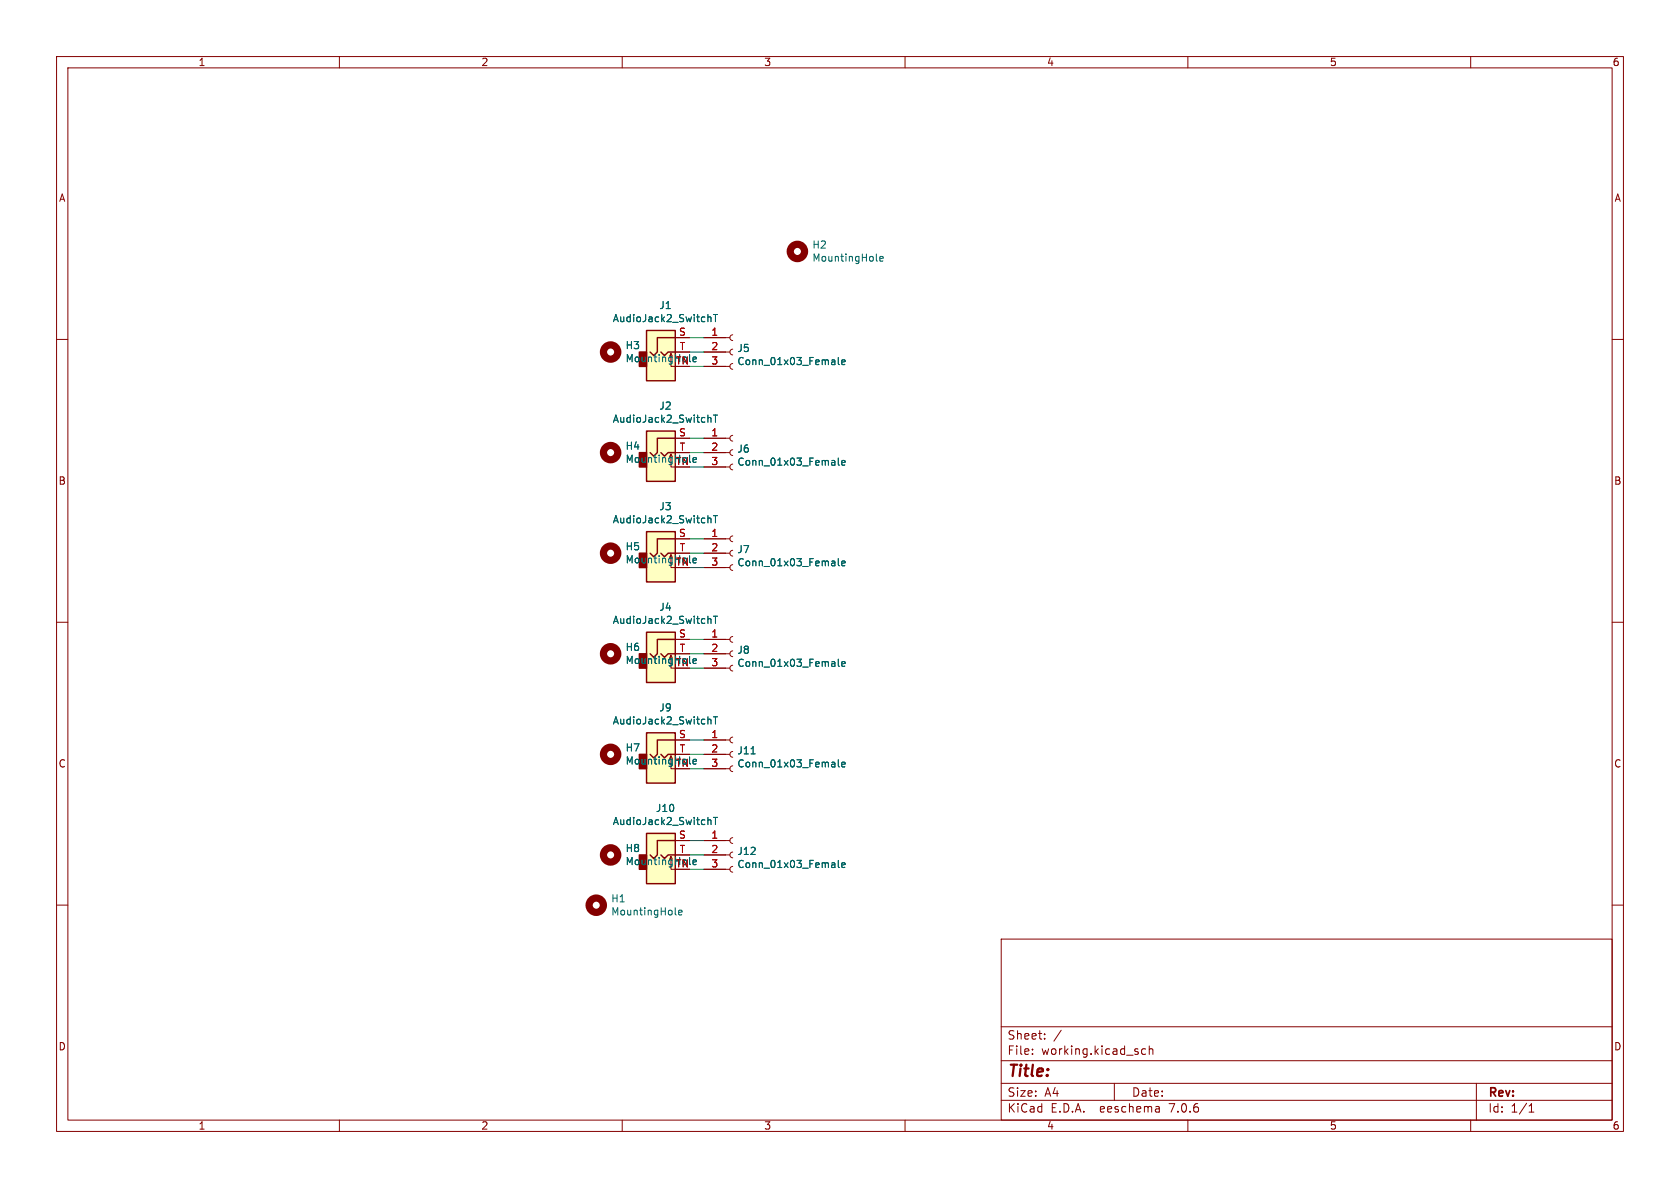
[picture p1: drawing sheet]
(kicad_sch (version 20230121) (generator eeschema)

 (paper "A4")

 (lib_symbols
  (symbol "Mechanical:MountingHole" (pin_names (offset 1.016)) (in_bom yes) (on_board yes)
   (property "Reference" "H" (at 0 5.08 0) (effects (font (size 1.27 1.27))))
   (property "Value" "MountingHole" (at 0 3.175 0) (effects (font (size 1.27 1.27))))
   (property "Footprint" "" (at 0 0 0) (effects (font (size 1.27 1.27)) hide))
   (property "Datasheet" "~" (at 0 0 0) (effects (font (size 1.27 1.27)) hide))
   (symbol "MountingHole_0_1"
    (circle (center 0 0) (radius 1.27) (stroke (width 1.27) (type default)) (fill (type none)))))
  (symbol "jack-gang-rescue:AudioJack2_SwitchT-Connector" (in_bom yes) (on_board yes)
   (property "Reference" "J" (at 0 8.89 0) (effects (font (size 1.27 1.27))))
   (property "Value" "Connector_AudioJack2_SwitchT" (at 0 6.35 0) (effects (font (size 1.27 1.27))))
   (property "Footprint" "" (at 0 0 0) (effects (font (size 1.27 1.27)) hide))
   (property "Datasheet" "" (at 0 0 0) (effects (font (size 1.27 1.27)) hide))
   (symbol "AudioJack2_SwitchT-Connector_0_1"
    (rectangle (start -2.54 0) (end -3.81 -2.54) (stroke (width 0.254) (type solid)) (fill (type outline)))
    (polyline (pts (xy 1.778 -0.254) (xy 2.032 -0.762)) (stroke (width 0) (type solid)) (fill (type none)))
    (polyline (pts (xy 0 0) (xy 0.635 -0.635) (xy 1.27 0) (xy 2.54 0)) (stroke (width 0.254) (type solid)) (fill (type none)))
    (polyline (pts (xy 2.54 -2.54) (xy 1.778 -2.54) (xy 1.778 -0.254) (xy 1.524 -0.762)) (stroke (width 0) (type solid)) (fill (type none)))
    (polyline (pts (xy 2.54 2.54) (xy -0.635 2.54) (xy -0.635 0) (xy -1.27 -0.635) (xy -1.905 0)) (stroke (width 0.254) (type solid)) (fill (type none)))
    (rectangle (start 2.54 3.81) (end -2.54 -5.08) (stroke (width 0.254) (type solid)) (fill (type background))))
   (symbol "AudioJack2_SwitchT-Connector_1_1"
    (pin passive line (at 5.08 2.54 180) (length 2.54) (name "~" (effects (font (size 1.27 1.27)))) (number "S" (effects (font (size 1.27 1.27)))))
    (pin passive line (at 5.08 0 180) (length 2.54) (name "~" (effects (font (size 1.27 1.27)))) (number "T" (effects (font (size 1.27 1.27)))))
    (pin passive line (at 5.08 -2.54 180) (length 2.54) (name "~" (effects (font (size 1.27 1.27)))) (number "TN" (effects (font (size 1.27 1.27)))))))
  (symbol "jack-gang-rescue:Conn_01x03_Female-Connector" (pin_names (offset 1.016) hide) (in_bom yes) (on_board yes)
   (property "Reference" "J" (at 0 5.08 0) (effects (font (size 1.27 1.27))))
   (property "Value" "Connector_Conn_01x03_Female" (at 0 -5.08 0) (effects (font (size 1.27 1.27))))
   (property "Footprint" "" (at 0 0 0) (effects (font (size 1.27 1.27)) hide))
   (property "Datasheet" "" (at 0 0 0) (effects (font (size 1.27 1.27)) hide))
   (symbol "Conn_01x03_Female-Connector_1_1"
    (arc (start 0 -2.032) (mid -0.5058 -2.54) (end 0 -3.048) (stroke (width 0.1524) (type solid)) (fill (type none)))
    (polyline (pts (xy -1.27 -2.54) (xy -0.508 -2.54)) (stroke (width 0.1524) (type solid)) (fill (type none)))
    (polyline (pts (xy -1.27 0) (xy -0.508 0)) (stroke (width 0.1524) (type solid)) (fill (type none)))
    (polyline (pts (xy -1.27 2.54) (xy -0.508 2.54)) (stroke (width 0.1524) (type solid)) (fill (type none)))
    (arc (start 0 0.508) (mid -0.5058 0) (end 0 -0.508) (stroke (width 0.1524) (type solid)) (fill (type none)))
    (arc (start 0 3.048) (mid -0.5058 2.54) (end 0 2.032) (stroke (width 0.1524) (type solid)) (fill (type none)))
    (pin passive line (at -5.08 2.54 0) (length 3.81) (name "Pin_1" (effects (font (size 1.27 1.27)))) (number "1" (effects (font (size 1.27 1.27)))))
    (pin passive line (at -5.08 0 0) (length 3.81) (name "Pin_2" (effects (font (size 1.27 1.27)))) (number "2" (effects (font (size 1.27 1.27)))))
    (pin passive line (at -5.08 -2.54 0) (length 3.81) (name "Pin_3" (effects (font (size 1.27 1.27)))) (number "3" (effects (font (size 1.27 1.27))))))))


 (wire (pts (xy 124.46 77.47) (xy 121.92 77.47)) (stroke (width 0) (type default)))
 (wire (pts (xy 121.92 64.77) (xy 124.46 64.77)) (stroke (width 0) (type default)))
 (wire (pts (xy 124.46 113.03) (xy 121.92 113.03)) (stroke (width 0) (type default)))
 (wire (pts (xy 121.92 115.57) (xy 124.46 115.57)) (stroke (width 0) (type default)))
 (wire (pts (xy 121.92 151.13) (xy 124.46 151.13)) (stroke (width 0) (type default)))
 (wire (pts (xy 121.92 135.89) (xy 124.46 135.89)) (stroke (width 0) (type default)))
 (wire (pts (xy 124.46 82.55) (xy 121.92 82.55)) (stroke (width 0) (type default)))
 (wire (pts (xy 124.46 133.35) (xy 121.92 133.35)) (stroke (width 0) (type default)))
 (wire (pts (xy 124.46 118.11) (xy 121.92 118.11)) (stroke (width 0) (type default)))
 (wire (pts (xy 124.46 153.67) (xy 121.92 153.67)) (stroke (width 0) (type default)))
 (wire (pts (xy 124.46 97.79) (xy 121.92 97.79)) (stroke (width 0) (type default)))
 (wire (pts (xy 121.92 95.25) (xy 124.46 95.25)) (stroke (width 0) (type default)))
 (wire (pts (xy 124.46 148.59) (xy 121.92 148.59)) (stroke (width 0) (type default)))
 (wire (pts (xy 121.92 100.33) (xy 124.46 100.33)) (stroke (width 0) (type default)))
 (wire (pts (xy 124.46 62.23) (xy 121.92 62.23)) (stroke (width 0) (type default)))
 (wire (pts (xy 121.92 80.01) (xy 124.46 80.01)) (stroke (width 0) (type default)))
 (wire (pts (xy 121.92 130.81) (xy 124.46 130.81)) (stroke (width 0) (type default)))
 (wire (pts (xy 121.92 59.69) (xy 124.46 59.69)) (stroke (width 0) (type default)))

 (symbol (lib_id "jack-gang-rescue:AudioJack2_SwitchT-Connector") (at 116.84 62.23 0) (unit 1) (in_bom yes) (on_board yes) (dnp no)
  (property "Reference" "J1" (at 117.6528 53.975 0) (effects (font (size 1.27 1.27))))
  (property "Value" "AudioJack2_SwitchT" (at 117.6528 56.2864 0) (effects (font (size 1.27 1.27))))
  (property "Footprint" "chillpizza:THONKICONN_mill_kicad" (at 116.84 62.23 0) (effects (font (size 1.27 1.27)) hide))
  (property "Datasheet" "~" (at 116.84 62.23 0) (effects (font (size 1.27 1.27)) hide)) (pin "S") (pin "T") (pin "TN"))

 (symbol (lib_id "jack-gang-rescue:AudioJack2_SwitchT-Connector") (at 116.84 80.01 0) (unit 1) (in_bom yes) (on_board yes) (dnp no)
  (property "Reference" "J2" (at 117.6528 71.755 0) (effects (font (size 1.27 1.27))))
  (property "Value" "AudioJack2_SwitchT" (at 117.6528 74.0664 0) (effects (font (size 1.27 1.27))))
  (property "Footprint" "chillpizza:THONKICONN_mill_kicad" (at 116.84 80.01 0) (effects (font (size 1.27 1.27)) hide))
  (property "Datasheet" "~" (at 116.84 80.01 0) (effects (font (size 1.27 1.27)) hide)) (pin "S") (pin "T") (pin "TN"))

 (symbol (lib_id "jack-gang-rescue:AudioJack2_SwitchT-Connector") (at 116.84 97.79 0) (unit 1) (in_bom yes) (on_board yes) (dnp no)
  (property "Reference" "J3" (at 117.6528 89.535 0) (effects (font (size 1.27 1.27))))
  (property "Value" "AudioJack2_SwitchT" (at 117.6528 91.8464 0) (effects (font (size 1.27 1.27))))
  (property "Footprint" "chillpizza:THONKICONN_mill_kicad" (at 116.84 97.79 0) (effects (font (size 1.27 1.27)) hide))
  (property "Datasheet" "~" (at 116.84 97.79 0) (effects (font (size 1.27 1.27)) hide)) (pin "S") (pin "T") (pin "TN"))

 (symbol (lib_id "jack-gang-rescue:AudioJack2_SwitchT-Connector") (at 116.84 115.57 0) (unit 1) (in_bom yes) (on_board yes) (dnp no)
  (property "Reference" "J4" (at 117.6528 107.315 0) (effects (font (size 1.27 1.27))))
  (property "Value" "AudioJack2_SwitchT" (at 117.6528 109.6264 0) (effects (font (size 1.27 1.27))))
  (property "Footprint" "chillpizza:THONKICONN_mill_kicad" (at 116.84 115.57 0) (effects (font (size 1.27 1.27)) hide))
  (property "Datasheet" "~" (at 116.84 115.57 0) (effects (font (size 1.27 1.27)) hide)) (pin "S") (pin "T") (pin "TN"))

 (symbol (lib_id "jack-gang-rescue:Conn_01x03_Female-Connector") (at 129.54 62.23 0) (unit 1) (in_bom yes) (on_board yes) (dnp no)
  (property "Reference" "J5" (at 130.2512 61.5696 0) (effects (font (size 1.27 1.27)) (justify left)))
  (property "Value" "Conn_01x03_Female" (at 130.2512 63.881 0) (effects (font (size 1.27 1.27)) (justify left)))
  (property "Footprint" "Connector_PinHeader_2.54mm:PinHeader_1x03_P2.54mm_Vertical" (at 129.54 62.23 0) (effects (font (size 1.27 1.27)) hide))
  (property "Datasheet" "~" (at 129.54 62.23 0) (effects (font (size 1.27 1.27)) hide)) (pin "1") (pin "2") (pin "3"))

 (symbol (lib_id "jack-gang-rescue:Conn_01x03_Female-Connector") (at 129.54 80.01 0) (unit 1) (in_bom yes) (on_board yes) (dnp no)
  (property "Reference" "J6" (at 130.2512 79.3496 0) (effects (font (size 1.27 1.27)) (justify left)))
  (property "Value" "Conn_01x03_Female" (at 130.2512 81.661 0) (effects (font (size 1.27 1.27)) (justify left)))
  (property "Footprint" "Connector_PinHeader_2.54mm:PinHeader_1x03_P2.54mm_Vertical" (at 129.54 80.01 0) (effects (font (size 1.27 1.27)) hide))
  (property "Datasheet" "~" (at 129.54 80.01 0) (effects (font (size 1.27 1.27)) hide)) (pin "1") (pin "2") (pin "3"))

 (symbol (lib_id "jack-gang-rescue:Conn_01x03_Female-Connector") (at 129.54 97.79 0) (unit 1) (in_bom yes) (on_board yes) (dnp no)
  (property "Reference" "J7" (at 130.2512 97.1296 0) (effects (font (size 1.27 1.27)) (justify left)))
  (property "Value" "Conn_01x03_Female" (at 130.2512 99.441 0) (effects (font (size 1.27 1.27)) (justify left)))
  (property "Footprint" "Connector_PinHeader_2.54mm:PinHeader_1x03_P2.54mm_Vertical" (at 129.54 97.79 0) (effects (font (size 1.27 1.27)) hide))
  (property "Datasheet" "~" (at 129.54 97.79 0) (effects (font (size 1.27 1.27)) hide)) (pin "1") (pin "2") (pin "3"))

 (symbol (lib_id "jack-gang-rescue:Conn_01x03_Female-Connector") (at 129.54 115.57 0) (unit 1) (in_bom yes) (on_board yes) (dnp no)
  (property "Reference" "J8" (at 130.2512 114.9096 0) (effects (font (size 1.27 1.27)) (justify left)))
  (property "Value" "Conn_01x03_Female" (at 130.2512 117.221 0) (effects (font (size 1.27 1.27)) (justify left)))
  (property "Footprint" "Connector_PinHeader_2.54mm:PinHeader_1x03_P2.54mm_Vertical" (at 129.54 115.57 0) (effects (font (size 1.27 1.27)) hide))
  (property "Datasheet" "~" (at 129.54 115.57 0) (effects (font (size 1.27 1.27)) hide)) (pin "1") (pin "2") (pin "3"))

 (symbol (lib_id "Mechanical:MountingHole") (at 140.97 44.45 0) (unit 1) (in_bom yes) (on_board yes) (dnp no)
  (property "Reference" "H2" (at 143.51 43.2816 0) (effects (font (size 1.27 1.27)) (justify left)))
  (property "Value" "MountingHole" (at 143.51 45.593 0) (effects (font (size 1.27 1.27)) (justify left)))
  (property "Footprint" "MountingHole:MountingHole_3.2mm_M3" (at 140.97 44.45 0) (effects (font (size 1.27 1.27)) hide))
  (property "Datasheet" "~" (at 140.97 44.45 0) (effects (font (size 1.27 1.27)) hide)))

 (symbol (lib_id "Mechanical:MountingHole") (at 105.41 160.02 0) (unit 1) (in_bom yes) (on_board yes) (dnp no)
  (property "Reference" "H1" (at 107.95 158.8516 0) (effects (font (size 1.27 1.27)) (justify left)))
  (property "Value" "MountingHole" (at 107.95 161.163 0) (effects (font (size 1.27 1.27)) (justify left)))
  (property "Footprint" "MountingHole:MountingHole_3.2mm_M3" (at 105.41 160.02 0) (effects (font (size 1.27 1.27)) hide))
  (property "Datasheet" "~" (at 105.41 160.02 0) (effects (font (size 1.27 1.27)) hide)))

 (symbol (lib_id "jack-gang-rescue:AudioJack2_SwitchT-Connector") (at 116.84 133.35 0) (unit 1) (in_bom yes) (on_board yes) (dnp no)
  (property "Reference" "J9" (at 117.6528 125.095 0) (effects (font (size 1.27 1.27))))
  (property "Value" "AudioJack2_SwitchT" (at 117.6528 127.4064 0) (effects (font (size 1.27 1.27))))
  (property "Footprint" "chillpizza:THONKICONN_mill_kicad" (at 116.84 133.35 0) (effects (font (size 1.27 1.27)) hide))
  (property "Datasheet" "~" (at 116.84 133.35 0) (effects (font (size 1.27 1.27)) hide)) (pin "S") (pin "T") (pin "TN"))

 (symbol (lib_id "jack-gang-rescue:AudioJack2_SwitchT-Connector") (at 116.84 151.13 0) (unit 1) (in_bom yes) (on_board yes) (dnp no)
  (property "Reference" "J10" (at 117.6528 142.875 0) (effects (font (size 1.27 1.27))))
  (property "Value" "AudioJack2_SwitchT" (at 117.6528 145.1864 0) (effects (font (size 1.27 1.27))))
  (property "Footprint" "chillpizza:THONKICONN_mill_kicad" (at 116.84 151.13 0) (effects (font (size 1.27 1.27)) hide))
  (property "Datasheet" "~" (at 116.84 151.13 0) (effects (font (size 1.27 1.27)) hide)) (pin "S") (pin "T") (pin "TN"))

 (symbol (lib_id "jack-gang-rescue:Conn_01x03_Female-Connector") (at 129.54 133.35 0) (unit 1) (in_bom yes) (on_board yes) (dnp no)
  (property "Reference" "J11" (at 130.2512 132.6896 0) (effects (font (size 1.27 1.27)) (justify left)))
  (property "Value" "Conn_01x03_Female" (at 130.2512 135.001 0) (effects (font (size 1.27 1.27)) (justify left)))
  (property "Footprint" "Connector_PinHeader_2.54mm:PinHeader_1x03_P2.54mm_Vertical" (at 129.54 133.35 0) (effects (font (size 1.27 1.27)) hide))
  (property "Datasheet" "~" (at 129.54 133.35 0) (effects (font (size 1.27 1.27)) hide)) (pin "1") (pin "2") (pin "3"))

 (symbol (lib_id "jack-gang-rescue:Conn_01x03_Female-Connector") (at 129.54 151.13 0) (unit 1) (in_bom yes) (on_board yes) (dnp no)
  (property "Reference" "J12" (at 130.2512 150.4696 0) (effects (font (size 1.27 1.27)) (justify left)))
  (property "Value" "Conn_01x03_Female" (at 130.2512 152.781 0) (effects (font (size 1.27 1.27)) (justify left)))
  (property "Footprint" "Connector_PinHeader_2.54mm:PinHeader_1x03_P2.54mm_Vertical" (at 129.54 151.13 0) (effects (font (size 1.27 1.27)) hide))
  (property "Datasheet" "~" (at 129.54 151.13 0) (effects (font (size 1.27 1.27)) hide)) (pin "1") (pin "2") (pin "3"))

 (symbol (lib_id "Mechanical:MountingHole") (at 107.95 62.23 0) (unit 1) (in_bom yes) (on_board yes) (dnp no)
  (property "Reference" "H3" (at 110.49 61.0616 0) (effects (font (size 1.27 1.27)) (justify left)))
  (property "Value" "MountingHole" (at 110.49 63.373 0) (effects (font (size 1.27 1.27)) (justify left)))
  (property "Footprint" "chillpizza:jack_hole" (at 107.95 62.23 0) (effects (font (size 1.27 1.27)) hide))
  (property "Datasheet" "~" (at 107.95 62.23 0) (effects (font (size 1.27 1.27)) hide)))

 (symbol (lib_id "Mechanical:MountingHole") (at 107.95 80.01 0) (unit 1) (in_bom yes) (on_board yes) (dnp no)
  (property "Reference" "H4" (at 110.49 78.8416 0) (effects (font (size 1.27 1.27)) (justify left)))
  (property "Value" "MountingHole" (at 110.49 81.153 0) (effects (font (size 1.27 1.27)) (justify left)))
  (property "Footprint" "chillpizza:jack_hole" (at 107.95 80.01 0) (effects (font (size 1.27 1.27)) hide))
  (property "Datasheet" "~" (at 107.95 80.01 0) (effects (font (size 1.27 1.27)) hide)))

 (symbol (lib_id "Mechanical:MountingHole") (at 107.95 97.79 0) (unit 1) (in_bom yes) (on_board yes) (dnp no)
  (property "Reference" "H5" (at 110.49 96.6216 0) (effects (font (size 1.27 1.27)) (justify left)))
  (property "Value" "MountingHole" (at 110.49 98.933 0) (effects (font (size 1.27 1.27)) (justify left)))
  (property "Footprint" "chillpizza:jack_hole" (at 107.95 97.79 0) (effects (font (size 1.27 1.27)) hide))
  (property "Datasheet" "~" (at 107.95 97.79 0) (effects (font (size 1.27 1.27)) hide)))

 (symbol (lib_id "Mechanical:MountingHole") (at 107.95 115.57 0) (unit 1) (in_bom yes) (on_board yes) (dnp no)
  (property "Reference" "H6" (at 110.49 114.4016 0) (effects (font (size 1.27 1.27)) (justify left)))
  (property "Value" "MountingHole" (at 110.49 116.713 0) (effects (font (size 1.27 1.27)) (justify left)))
  (property "Footprint" "chillpizza:jack_hole" (at 107.95 115.57 0) (effects (font (size 1.27 1.27)) hide))
  (property "Datasheet" "~" (at 107.95 115.57 0) (effects (font (size 1.27 1.27)) hide)))

 (symbol (lib_id "Mechanical:MountingHole") (at 107.95 133.35 0) (unit 1) (in_bom yes) (on_board yes) (dnp no)
  (property "Reference" "H7" (at 110.49 132.1816 0) (effects (font (size 1.27 1.27)) (justify left)))
  (property "Value" "MountingHole" (at 110.49 134.493 0) (effects (font (size 1.27 1.27)) (justify left)))
  (property "Footprint" "chillpizza:jack_hole" (at 107.95 133.35 0) (effects (font (size 1.27 1.27)) hide))
  (property "Datasheet" "~" (at 107.95 133.35 0) (effects (font (size 1.27 1.27)) hide)))

 (symbol (lib_id "Mechanical:MountingHole") (at 107.95 151.13 0) (unit 1) (in_bom yes) (on_board yes) (dnp no)
  (property "Reference" "H8" (at 110.49 149.9616 0) (effects (font (size 1.27 1.27)) (justify left)))
  (property "Value" "MountingHole" (at 110.49 152.273 0) (effects (font (size 1.27 1.27)) (justify left)))
  (property "Footprint" "chillpizza:jack_hole" (at 107.95 151.13 0) (effects (font (size 1.27 1.27)) hide))
  (property "Datasheet" "~" (at 107.95 151.13 0) (effects (font (size 1.27 1.27)) hide)))

 (sheet_instances (path "" (page "1"))))
